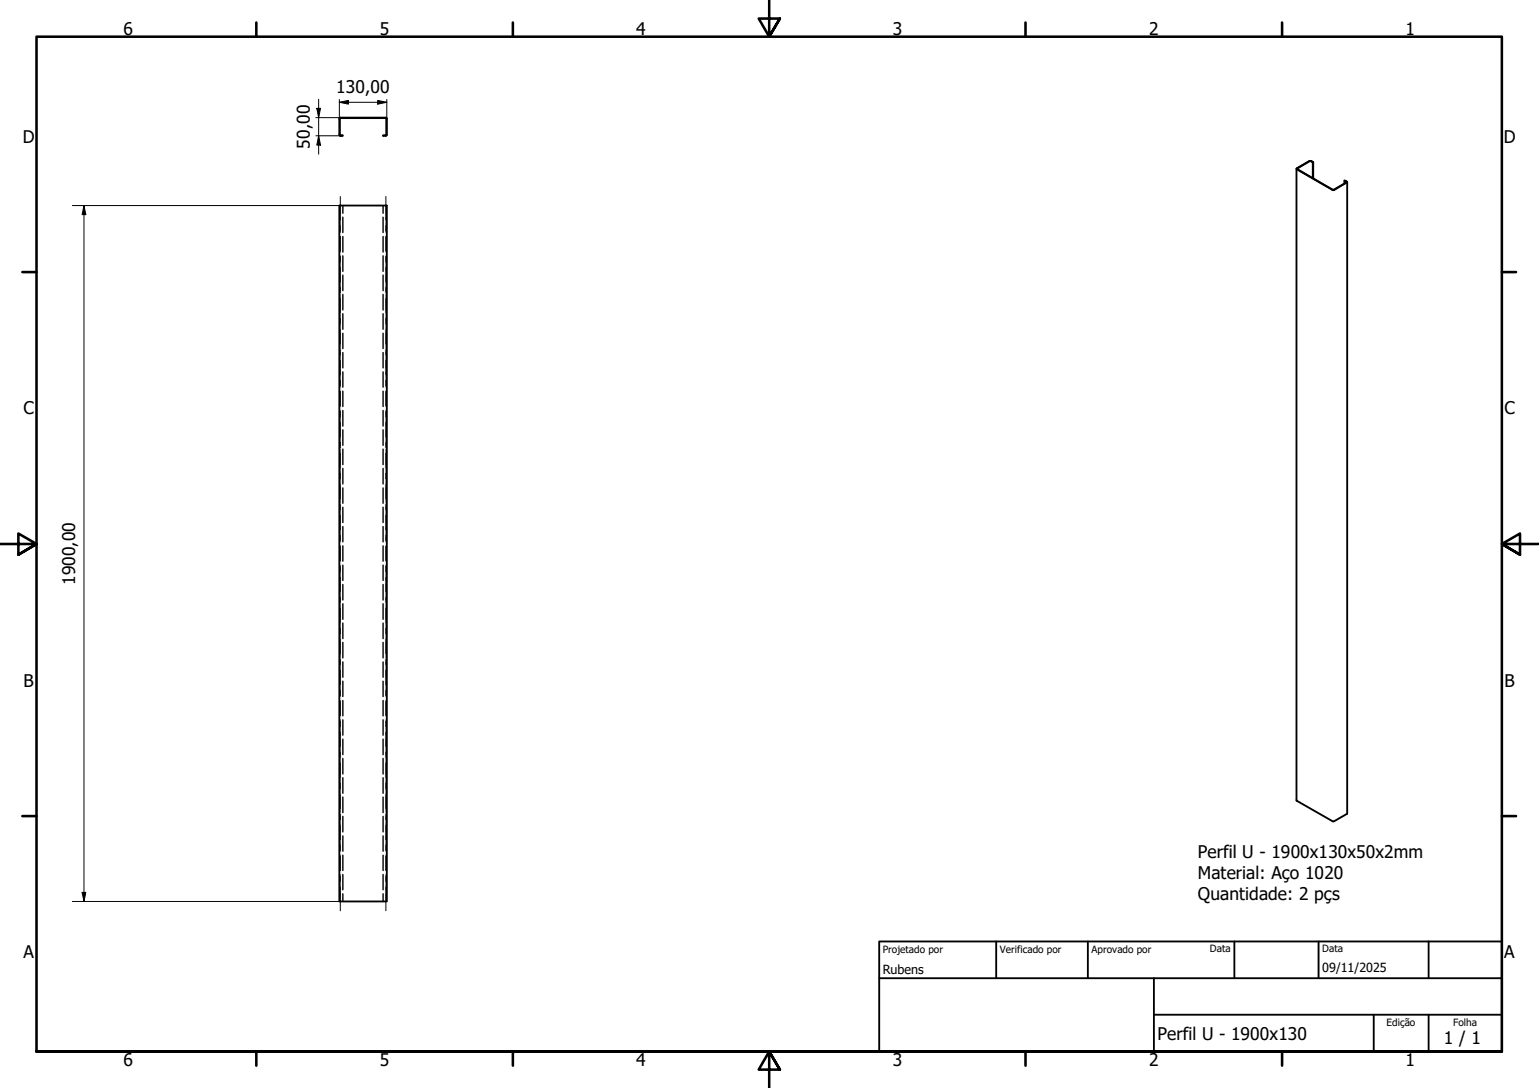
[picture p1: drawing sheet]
<svg xmlns="http://www.w3.org/2000/svg" width="420mm" height="297mm" viewBox="0 0 420 297" stroke-linecap="round" stroke-linejoin="round" font-family="sans-serif">
<!-- layer: Oculto (ISO) -->
<g fill="none" stroke="#000" stroke-width=".38">
<path d="M92.8 56.1v2.1M92.8 59.3v4.2M93.6 56.1v2.1M93.6 59.3v4.2M104.6 56.1v2.1M104.6 59.3v4.2M105.5 56.1v2.1M105.5 59.3v4.2M92.8 64.6v4.2M92.8 69.8v4.3M92.8 75.1v4.3M93.6 64.6v4.2"/>
<path d="M93.6 69.8v4.3M93.6 75.1v4.3M104.6 64.6v4.2M104.6 69.8v4.3M104.6 75.1v4.3M105.5 64.6v4.2M105.5 69.8v4.3M105.5 75.1v4.3M92.8 80.4v4.2M92.8 85.6v4.3M92.8 91v4.2M92.8 96.3v4.1"/>
<path d="M93.6 80.4v4.2M93.6 85.6v4.3M93.6 91v4.2M93.6 96.3v4.1M104.6 80.4v4.2M104.6 85.6v4.3M104.6 91v4.2M104.6 96.3v4.1M105.5 80.4v4.2M105.5 85.6v4.3M105.5 91v4.2M105.5 96.3v4.1"/>
<path d="M92.8 101.5v4.2M92.8 106.8v4.2M92.8 112.1v4.2M92.8 117.3v4.3M93.6 101.5v4.2M93.6 106.8v4.2M93.6 112.1v4.2M93.6 117.3v4.3M104.6 101.5v4.2M104.6 106.8v4.2M104.6 112.1v4.2M104.6 117.3v4.3"/>
<path d="M105.5 101.5v4.2M105.5 106.8v4.2M105.5 112.1v4.2M105.5 117.3v4.3M92.8 122.6v4.3M92.8 127.9v4.2M92.8 133.2v4.2M92.8 138.5v4.2M93.6 122.6v4.3M93.6 127.9v4.2M93.6 133.2v4.2M93.6 138.5v4.2"/>
<path d="M104.6 122.6v4.3M104.6 127.9v4.2M104.6 133.2v4.2M104.6 138.5v4.2M105.5 122.6v4.3M105.5 127.9v4.2M105.5 133.2v4.2M105.5 138.5v4.2M92.8 143.7v4.2M92.8 149v4.2M92.8 154.3v4.2M92.8 159.6v4.2"/>
<path d="M93.6 143.7v4.2M93.6 149v4.2M93.6 154.3v4.2M93.6 159.6v4.2M104.6 143.7v4.2M104.6 149v4.2M104.6 154.3v4.2M104.6 159.6v4.2M105.5 143.7v4.2M105.5 149v4.2M105.5 154.3v4.2M105.5 159.6v4.2"/>
<path d="M92.8 164.8v4.3M92.8 170.1v4.3M92.8 175.4v4.2M93.6 164.8v4.3M93.6 170.1v4.3M93.6 175.4v4.2M104.6 164.8v4.3M104.6 170.1v4.3M104.6 175.4v4.2M105.5 164.8v4.3M105.5 170.1v4.3M105.5 175.4v4.2"/>
<path d="M92.8 180.7v4.2M92.8 186v4.2M92.8 191.2v4.2M92.8 196.5v4.2M93.6 180.7v4.2M93.6 186v4.2M93.6 191.2v4.2M93.6 196.5v4.2M104.6 180.7v4.2M104.6 186v4.2M104.6 191.2v4.2M104.6 196.5v4.2"/>
<path d="M105.5 180.7v4.2M105.5 186v4.2M105.5 191.2v4.2M105.5 196.5v4.2M92.8 201.8v4.2M92.8 207.1v4.2M92.8 212.3v4.3M92.8 217.6v4.3M93.6 201.8v4.2M93.6 207.1v4.2M93.6 212.3v4.3M93.6 217.6v4.3"/>
<path d="M104.6 201.8v4.2M104.6 207.1v4.2M104.6 212.3v4.3M104.6 217.6v4.3M105.5 201.8v4.2M105.5 207.1v4.2M105.5 212.3v4.3M105.5 217.6v4.3M92.8 222.9v4.2M92.8 228.2v4.2M92.8 233.5v4.2M92.8 238.7v4.2"/>
<path d="M93.6 222.9v4.2M93.6 228.2v4.2M93.6 233.5v4.2M93.6 238.7v4.2M104.6 222.9v4.2M104.6 228.2v4.2M104.6 233.5v4.2M104.6 238.7v4.2M105.5 222.9v4.2M105.5 228.2v4.2M105.5 233.5v4.2M105.5 238.7v4.2"/>
<path d="M92.8 244v2.1M93.6 244v2.1M104.6 244v2.1M105.5 244v2.1"/>
</g>
<g fill="none" stroke="#000" stroke-width=".51">
<path d="M92.6 32.4v4.4l.3 .3M92.8 32.4v4.4l.1 .1M92.9 36.9h.7l-.7 .2M92.9 32.2h12.4l.2 .2M92.9 32.1h12.4l.3 .3M92.9 32.2l-.1 .2M92.9 32.1l-.3 .3M105.5 32.4v4.4l-.9 .3h.7l.3-.3v-4.4M92.6 56.1h13v190h-13zM353.9 46l3.6-2.1h.4l.6 .3-.9-.2-3.5 2.2 9.8 5.6 3.7-2-.6-.5 .8 .5-3.8 2.1zM353.9 46.1v172.5l10 5.7h.3l3.6-2.2v-172.4M358.4 44.3v4.3"/>
<path d="M358.5 44.2v4.5M367 49.3v.8"/>
</g>
<!-- layer: Borda (ISO) -->
<g fill="none" stroke="#000" stroke-width=".7">
<path d="M70 6.1v3.9M140 6.1v3.9M210 0v10l-2.9-4.9h5.8l-2.9 4.9 2.9-4.9M280 6.1v3.9M350 6.1v3.9M6.1 74.3h3.9M410 74.3h3.9M0 148.5h10l-5-2.8v5.7l5-2.9-5 2.9M420 148.5h-10l5-2.8v5.7l-5-2.9 5 2.9M6.1 222.8h3.9M410 222.8h3.9M10 287.1v-277.1h400v277.1h-400h400"/>
<path d="M70 287.1v3.8M140 287.1v3.8M212.9 292l-2.9-4.9 2.9 4.9h-5.8l2.9-4.9v9.9M280 287.1v3.8M350 287.1v3.8"/>
</g>
<path d="M240 257h170v30.1h-170zM272 257v10.1M297 257v10.1M337 257v10.1M360 257v10.1M390 257v10.1M240 267.1h170M315 277h95M315 267.1v20M375 277v10.1M390 277v10.1" fill="none" stroke="#000" stroke-width=".51"/>
<g fill="none" stroke="#000" stroke-width=".27">
<path d="M86.2 32.1h6.7M86.2 37.1h6.7M86.5 29.6h1l-.5 2.5zM87 37.1l.5 2.5h-1zM87 27.1v15M92.6 27.9l2.5-.5v1zM92.6 27.9h13M92.6 27.2v5.2M103.1 27.4l2.5 .5-2.5 .5zM105.6 27.2v5.2M19.7 56.1h73.1M22.9 56.1l.5 2.5h-1z"/>
<path d="M22.9 56.1v190M19.7 246.1h73.1M22.4 243.6h1l-.5 2.5z"/>
</g>
<path d="M86.5 29.6h1l-.5 2.5zM87 37.1l.5 2.5h-1zM92.6 27.9l2.5-.5v1zM103.1 27.4l2.5 .5-2.5 .5zM22.9 56.1l.5 2.5h-1zM22.4 243.6h1l-.5 2.5z" fill="#000"/>
<!-- layer: Linha de centro (ISO) -->
<g fill="none" stroke="#000" stroke-width=".27">
<path d="M92.9 53.6v6.5M105.3 53.6v6.5M92.9 61.6v1.5M92.9 64.6v4M92.9 70v1.6M92.9 73v4M92.9 78.5v1.5M105.3 61.6v1.5M105.3 64.6v4M105.3 70v1.6M105.3 73v4M105.3 78.5v1.5"/>
<path d="M92.9 81.5v4M92.9 86.9v1.5M92.9 90v3.9M92.9 95.4v1.5M92.9 98.4v3.9M105.3 81.5v4M105.3 86.9v1.5M105.3 90v3.9M105.3 95.4v1.5M105.3 98.4v3.9M92.9 103.9v1.4M92.9 106.9v3.9"/>
<path d="M92.9 112.3v1.5M92.9 115.3v4M105.3 103.9v1.4M105.3 106.9v3.9M105.3 112.3v1.5M105.3 115.3v4M92.9 120.8v1.5M92.9 123.7v4M92.9 129.2v1.5M92.9 132.3v3.9M92.9 137.7v1.5M105.3 120.8v1.5"/>
<path d="M105.3 123.7v4M105.3 129.2v1.5M105.3 132.3v3.9M105.3 137.7v1.5M92.9 140.7v3.9M92.9 146.2v1.4M92.9 149.1v4M92.9 154.6v1.5M92.9 157.6v3.9M105.3 140.7v3.9M105.3 146.2v1.4M105.3 149.1v4"/>
<path d="M105.3 154.6v1.5M105.3 157.6v3.9M92.9 163.1v1.5M92.9 166v4M92.9 171.5v1.5M92.9 174.5v4M92.9 179.9v1.6M105.3 163.1v1.5M105.3 166v4M105.3 171.5v1.5M105.3 174.5v4M105.3 179.9v1.6"/>
<path d="M92.9 183v3.9M92.9 188.5v1.4M92.9 191.4v4M92.9 196.9v1.5M92.9 199.9v3.9M105.3 183v3.9M105.3 188.5v1.4M105.3 191.4v4M105.3 196.9v1.5M105.3 199.9v3.9M92.9 205.3v1.6M92.9 208.3v4"/>
<path d="M92.9 213.8v1.5M92.9 216.8v4M105.3 205.3v1.6M105.3 208.3v4M105.3 213.8v1.5M105.3 216.8v4M92.9 222.2v1.6M92.9 225.3v3.9M92.9 230.7v1.5M92.9 233.7v4M92.9 239.2v1.5M105.3 222.2v1.6"/>
<path d="M105.3 225.3v3.9M105.3 230.7v1.5M105.3 233.7v4M105.3 239.2v1.5M92.9 242.2v6.5M105.3 242.2v6.5"/>
</g>
<g font-size="4.8">
<text x="33.7" y="9.6">6</text>
<text x="103.7" y="9.6">5</text>
<text x="173.7" y="9.6">4</text>
<text x="243.7" y="9.6">3</text>
<text x="313.7" y="9.6">2</text>
<text x="383.7" y="9.6">1</text>
<text x="91.8" y="25.5">130,00</text>
<text x="6.2" y="38.9">D</text>
<text x="84.6" y="40.6" transform="rotate(-90 84.6 40.6)">50,00</text>
<text x="410.5" y="38.9">D</text>
<text x="6.4" y="113.1">C</text>
<text x="410.7" y="113.1">C</text>
<text x="20.5" y="159.8" transform="rotate(-90 20.5 159.8)">1900,00</text>
<text x="6.4" y="187.4">B</text>
<text x="410.7" y="187.4">B</text>
<text x="327" y="234.3">Perfil U - 1900x130x50x2mm</text>
<text x="327" y="240">Material: Aço 1020</text>
<text x="327" y="245.8">Quantidade: 2 pçs</text>
<text x="6.4" y="261.7">A</text>
<text x="410.7" y="261.7">A</text>
<text x="316" y="283.8">Perfil U - 1900x130</text>
<text x="394.2" y="285">1 / 1</text>
<text x="33.7" y="290.9">6</text>
<text x="103.7" y="290.9">5</text>
<text x="173.7" y="290.9">4</text>
<text x="243.7" y="290.9">3</text>
<text x="313.7" y="290.9">2</text>
<text x="383.7" y="290.9">1</text>
</g>
<g font-size="3.4">
<text x="241" y="266">Rubens</text>
<text x="361" y="265.5">09/11/2025</text>
</g>
<g font-size="2.7">
<text x="241" y="260.1">Projetado por</text>
<text x="273" y="260.1">Verificado por</text>
<text x="298" y="260.1">Aprovado por</text>
<text x="330.3" y="260">Data</text>
<text x="361" y="260">Data</text>
<text x="378.5" y="280.2">Edição</text>
<text x="396.7" y="280.1">Folha</text>
</g>
</svg>
